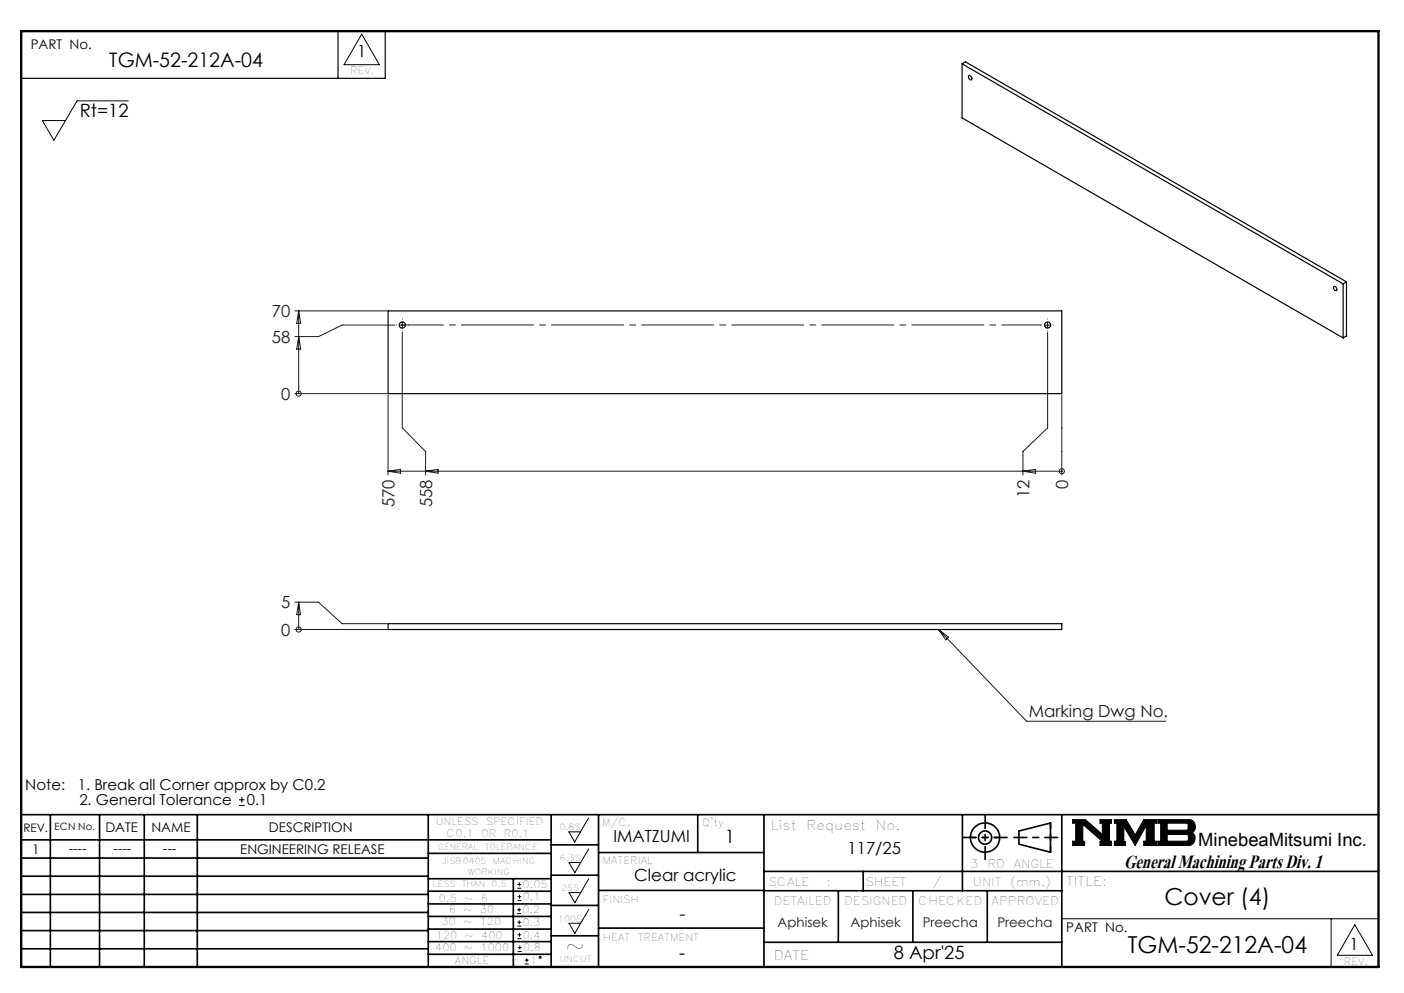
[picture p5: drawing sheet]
<svg xmlns="http://www.w3.org/2000/svg" width="297mm" height="210mm" viewBox="0 0 297 210" stroke-linecap="round" stroke-linejoin="round" font-family="sans-serif">
<g fill="none" stroke="#000" stroke-width=".21">
<path d="M76.5 7.2l3.8 6.5h-7.5zM27.1 21.3h-10.8l-4.9 8.4-2.4-4.2h4.9M50.6 170.3h1.2M50.6 169.1h1.2M51.2 168.5v1.2M120.3 175.9h2.5l-1.2 2.2zM124.5 173l-1.7 2.9M124.5 179.5l-1.7 2.9M226.9 173.3h2.7l3.6 3.2v-2.4h-.5v-.8h2.4v.8h-.4v3.8h.4v.9h-2.4v-.9h.5l-4.1-3.6v3.6h.3v.9h-2.5v-.9h.6v-3.8h-.6zM235.7 173.3h2.5l1.9 3.3 1.8-3.3h2.8v.8h-.5v3.8h.5v.9h-2.8v-.9h.6v-3.3l-2.4 4.2-2.4-4v3.2h.4v.8h-2.4v-.9h.6v-3.8h-.6zM244.9 173.3h6.6a1.47 1.47 0 0 1 1.3 1.2 1.47 1.47 0 0 1-.7 1.6 1.48 1.48 0 0 1 .7 1.6 1.48 1.48 0 0 1-1.4 1.1h-6.5v-.9h.6v-3.8h-.6zM246.9 174.1h4.1l.3 .2v1l-.3 .3h-4.1z"/>
<path d="M246.9 176.5h4.2l.3 .3v.8l-.4 .3h-4.1zM109.4 193.2h.8M109.4 192.4h.8M109.4 187.8h.8M109.4 187h.8M109.5 198.5h.8M109.5 197.7h.8M109.5 195.9h.8M109.5 195h.8M109.5 190.5h.8M109.5 189.6h.8M109.8 192v.8"/>
<path d="M109.9 194.7v.8M109.9 186.6v.8M109.9 189.2v.8M109.9 197.3v.8M110 200v.8M120.4 182.4h2.4l-1.2 2.2zM120.4 188.8h2.4l-1.2 2.1zM120.4 195.3h2.4l-1.2 2.1zM124.5 185.9l-1.7 2.9M124.5 192.4l-1.7 2.9M224.6 194.3h67M281.6 194.3v10.2"/>
<path d="M286.6 195.6l3.7 6.4h-7.4zM109.5 201.2h.8M109.5 200.4h.8M111 203.9h.8M111 203.1h.8M111.4 202.7v.8"/>
<circle cx="114.3" cy="202.5" r=".2"/>
</g>
<g fill="none" stroke="#000" stroke-width=".35">
<path d="M4.5 172.3h287.1M4.5 177.6h112.1M10.7 172.3v32.2M21.1 172.3v32.2M30.5 172.3v32.2M41.7 172.3v32.2M90.6 172.3v32.2M116.6 172.3v32.2M116.6 178.7h10M126.6 172.3v32.2M147.6 172.3v8M161.6 172.3v32.2"/>
<path d="M203.6 172.3v16.1M215.5 175.7l6.7-1.6v6.1l-6.7-1.7zM224.6 172.3v32.2M4.5 185.3h86.1M4.5 181.5h86.1M4.5 189.2h86.1M4.5 193h86.1M4.5 196.8h86.1M90.6 199.1h26M90.6 193.8h26M90.6 188.5h26M90.6 191.2h26"/>
<path d="M90.6 180.5h26M90.6 185.8h26M90.6 196.5h26M108.6 185.8v18.5M116.6 185.1h10M116.6 191.5h10M116.6 197.9h10M126.6 196.3h35M126.6 188.3h35M126.6 180.3h35M161.6 184.3h130M161.6 199.3h63"/>
<path d="M161.6 188.4h63M177.3 188.4v10.9M182.6 184.3v4.1M193.1 188.4v10.9M208.8 188.4v10.9M4.5 200.7h86.1M90.6 201.8h26"/>
<circle cx="208.4" cy="177.1" r="3.1"/>
<circle cx="208.4" cy="177.1" r="1.4"/>
</g>
<path d="M4.5 6.6h287.1" fill="none" stroke="#000" stroke-width=".21" stroke-dasharray="6.3 1.3 1.3 1.3" stroke-dashoffset="1.9"/>
<g fill="none" stroke="#000" stroke-width=".25">
<path d="M71.5 6.6v10M81.5 6.6v10h-77M203.5 13.5l.7-.4 80.6 46.5M203.5 13.5l80.6 46.5M203.5 13.5v11.4l80.6 46.6M204.9 16a.52 .52 0 0 1 .6 .3 .52 .52 0 0 1-.1 .6l-.5-.4zM284.8 59.6l-.7 .4M284.8 59.6v11.4l-.7 .5M82.1 65.7h142.5v17.5h-142.5zM282.1 60.6a.52 .52 0 0 1 .6 .3 .52 .52 0 0 1-.1 .6l-.5-.4zM284.1 60v11.5M82.1 131.9h142.5v1.2h-142.5z"/>
<circle cx="85.1" cy="68.7" r=".66"/>
<circle cx="221.6" cy="68.7" r=".65"/>
</g>
<path d="M205.3 177.1h6.2M222.2 174v6.2" fill="none" stroke="#000" stroke-width=".35" stroke-dasharray="15.2 1.3 1.3 1.3" stroke-dashoffset="14.1"/>
<path d="M203.8 177.1h9.2M208.4 172.5v9.2M214.5 177.1h9.3" fill="none" stroke="#000" stroke-width=".35" stroke-dasharray="15.2 1.3 1.3 1.3" stroke-dashoffset="12.5"/>
<path d="M4.5 6.6h287.1v197.9h-287.1z" fill="none" stroke="#000" stroke-width=".5"/>
<path d="M226.9 173.3v.8h.6v3.8h-.6v.9h2.5v-.9h-.3v-3.6l4.1 3.6h-.5v.9h2.4v-.9h-.4v-3.8h.4v-.8h-2.4v.8h.5v2.4l-3.6-3.2zM235.7 173.3v.8h.6v3.8h-.6v.9h2.4v-.8h-.4v-3.2l2.4 4 2.4-4.2v3.3h-.6v.9h2.8v-.9h-.5v-3.8h.5v-.8h-2.8l-1.8 3.3-1.9-3.3zM246.9 176.5h4.2l.3 .2v1l-.3 .2h-4.2zM244.9 173.3v.8h.6v3.8h-.6v.9h6.9l.7-.5 .3-.9-.1-.7-.6-.6a1.48 1.48 0 0 0 .7-1.6 1.48 1.48 0 0 0-1.3-1.2zM246.9 174.1h4.1l.3 .2v1.1l-.2 .2h-4.2z" fill-rule="evenodd" fill="#000"/>
<g fill="none" stroke="#191924" stroke-width=".21">
<path d="M62.4 65.7h19.4M63.2 65.7v17.5M63.2 71.2l.4 2.6h-.8zM63.2 65.7l.4 2.7h-.8zM83.5 68.7h-11.1l-5 2.5h-5M84.5 68.7h1.2M85.1 70.3v20.2l4.9 5v5M85.1 68.1v1.3M221 68.7h1.2M221.6 68.1v1.3M221.6 70.3v20.2l-5.2 5v5M62.4 83.2h19.4"/>
<path d="M63.2 83.2h.1M82.1 99.7h142.5M82.1 83.5v17M82.1 99.7l2.6-.4v.8zM90 99.7l2.7-.4v.8zM216.4 99.7l2.6-.4v.8zM224.6 99.7h.1M224.6 83.5v17M62.4 133.1h19.4M62.4 127.3h5l5 4.6h9.4M63.2 127.3v5.8M63.2 127.3l.4 2.7h-.8z"/>
<path d="M63.2 133.1h.1M198.5 133.1l18.7 19.4h29.4M198.5 133.1l2.2 1.7-.6 .5z"/>
<circle cx="63.2" cy="83.3" r=".54"/>
<circle cx="224.6" cy="99.7" r=".54"/>
<circle cx="63.2" cy="133.1" r=".54"/>
</g>
<path d="M83.9 68.7h-.1M85.1 67.5v-.1M85.1 70h.1M86.4 68.7h.1M221.6 67.5v-.1M221.6 70h.1M222.9 68.7h.1" fill="none" stroke="#191924" stroke-width=".21" stroke-dasharray="15.2 1.3 1.3 1.3"/>
<path d="M220.4 68.7h-135" fill="none" stroke="#191924" stroke-width=".21" stroke-dasharray="15.2 1.3 1.3 1.3" stroke-dashoffset="6.8"/>
<text font-size="6.2" x="237.8" y="183.6">General Machining Parts Div. 1</text>
<g font-size="4.9">
<text x="246.3" y="191.4">Cover (4)</text>
<text x="119.6" y="201.8">~</text>
<text x="238.6" y="201.5">TGM-52-212A-04</text>
</g>
<text font-size="4.2" x="23.1" y="14.3">TGM-52-212A-04</text>
<g font-size="3.9">
<text x="16.9" y="24.6">Rt=12</text>
<text x="153.3" y="178.4">1</text>
<text x="253.5" y="178.9">MinebeaMitsumi Inc.</text>
<text x="143.7" y="202.9">-</text>
<text x="189.1" y="202.9">8 Apr'25</text>
</g>
<text font-size="3.9" fill="#191924" x="143.7" y="194.6">-</text>
<g font-size="3.5">
<text x="75.6" y="12.1">1</text>
<text x="129.8" y="178.2">IMATZUMI</text>
<text x="179.3" y="180.5">117/25</text>
<text x="134.2" y="186.3">Clear acrylic</text>
<text x="285.5" y="200.9">1</text>
</g>
<g font-size="3.5" fill="#191924">
<text x="57.5" y="67.1">70</text>
<text x="57.5" y="72.5">58</text>
<text x="59.5" y="84.6">0</text>
<text x="83.5" y="107.3" transform="rotate(-90 83.5 107.3)">570</text>
<text x="91.4" y="107.3" transform="rotate(-90 91.4 107.3)">558</text>
<text x="217.8" y="105.3" transform="rotate(-90 217.8 105.3)">12</text>
<text x="226" y="103.4" transform="rotate(-90 226 103.4)">0</text>
<text x="59.5" y="128.6">5</text>
<text x="59.5" y="134.5">0</text>
<text x="217.6" y="151.7">Marking Dwg No.</text>
</g>
<g font-size="3.2">
<text x="5.4" y="167.2">Note:</text>
<text x="16.4" y="167.2">1. Break all Corner approx by C0.2</text>
<text x="16.8" y="170.3">2. General Tolerance</text>
<text x="52.2" y="170.3">0.1</text>
</g>
<g font-size="2.8">
<text x="6.5" y="10.4">PART No.</text>
<text x="22.3" y="175.9">DATE</text>
<text x="32" y="175.9">NAME</text>
<text x="56.9" y="175.9">DESCRIPTION</text>
<text x="163.1" y="175.4">List</text>
<text x="170.6" y="175.4">Request</text>
<text x="185.3" y="175.4">No.</text>
<text x="6.8" y="180.6">1</text>
<text x="14.5" y="180.3">----</text>
<text x="24" y="180.3">----</text>
<text x="34.5" y="180.3">---</text>
<text x="50.8" y="180.7">ENGINEERING RELEASE</text>
<text x="225.5" y="187.3">TITLE:</text>
<text x="225.6" y="197.2">PART No.</text>
<text x="163.7" y="203">DATE</text>
</g>
<g font-size="2.8" fill="#191924">
<text x="164.5" y="196.1">Aphisek</text>
<text x="179.9" y="196.1">Aphisek</text>
<text x="195.2" y="196.1">Preecha</text>
<text x="211" y="196.1">Preecha</text>
</g>
<g font-size="2.5">
<text x="4.9" y="175.9">REV.</text>
<text x="205.2" y="183.6">3</text>
<text x="208.9" y="183.6">RD</text>
<text x="214.4" y="183.6">ANGLE</text>
<text x="162.5" y="187.3">SCALE</text>
<text x="163.7" y="191.5">DETAILED</text>
<text x="174.9" y="187.3">:</text>
<text x="178.6" y="191.5">DESIGNED</text>
<text x="183.1" y="187.3">SHEET</text>
<text x="194.2" y="191.5">CHECKED</text>
<text x="197.2" y="187.3">/</text>
<text x="205.8" y="187.3">UNIT</text>
<text x="209.8" y="191.5">APPROVED</text>
<text x="213.7" y="187.3">(mm.)</text>
</g>
<g font-size="2.1">
<text x="74.1" y="15.7">REV.</text>
<text x="11.6" y="175.6">ECN No.</text>
<text x="92.2" y="174.5">UNLESS</text>
<text x="94.5" y="177.1">C0.1</text>
<text x="101.8" y="177.1">OR</text>
<text x="102.8" y="174.5">SPECIFIED</text>
<text x="106.6" y="177.1">R0.1</text>
<text x="127.3" y="174.7">M/C.</text>
<text x="148.6" y="174.8">Q'ty</text>
<text x="127.5" y="182.8">MATERIAL</text>
<text x="92.8" y="190.8">0.5</text>
<text x="98.2" y="190.8">~</text>
<text x="101.7" y="190.8">6</text>
<text x="110.6" y="187.8">0.05</text>
<text x="110.6" y="190.4">0.1</text>
<text x="127.6" y="190.9">FINISH</text>
<text x="93.4" y="195.7">30</text>
<text x="94.9" y="193">6</text>
<text x="98" y="195.7">~</text>
<text x="98" y="193">~</text>
<text x="101.5" y="195.7">120</text>
<text x="101.5" y="193">30</text>
<text x="110.5" y="193.2">0.2</text>
<text x="110.6" y="195.9">0.3</text>
<text x="92.1" y="201.1">400</text>
<text x="92.2" y="198.6">120</text>
<text x="96.2" y="203.9">ANGLE</text>
<text x="98.2" y="201.1">~</text>
<text x="98.3" y="198.6">~</text>
<text x="101.7" y="201.1">1000</text>
<text x="101.8" y="198.6">400</text>
<text x="110.6" y="198.5">0.4</text>
<text x="110.7" y="201.2">0.8</text>
<text x="112.1" y="203.9">1</text>
<text x="127.6" y="199">HEAT</text>
<text x="134.9" y="199">TREATMENT</text>
<text x="284.3" y="204.1">REV.</text>
</g>
<g font-size="1.8">
<text x="92.6" y="179.7">GENERAL</text>
<text x="102.5" y="179.7">TOLERANCE</text>
<text x="118.4" y="175.6">0.8S</text>
<text x="93.5" y="182.6">JISB0405</text>
<text x="99" y="185">WORKING</text>
<text x="104.3" y="182.6">MACHING</text>
<text x="118.4" y="182.1">6.3S</text>
<text x="91.6" y="187.6">LESS</text>
<text x="97.7" y="187.6">THAN</text>
<text x="104" y="187.6">0.5</text>
<text x="118.7" y="188.4">25S</text>
<text x="118.1" y="194.9">100S</text>
<text x="118.4" y="203.4">UNCUT</text>
</g>
</svg>
